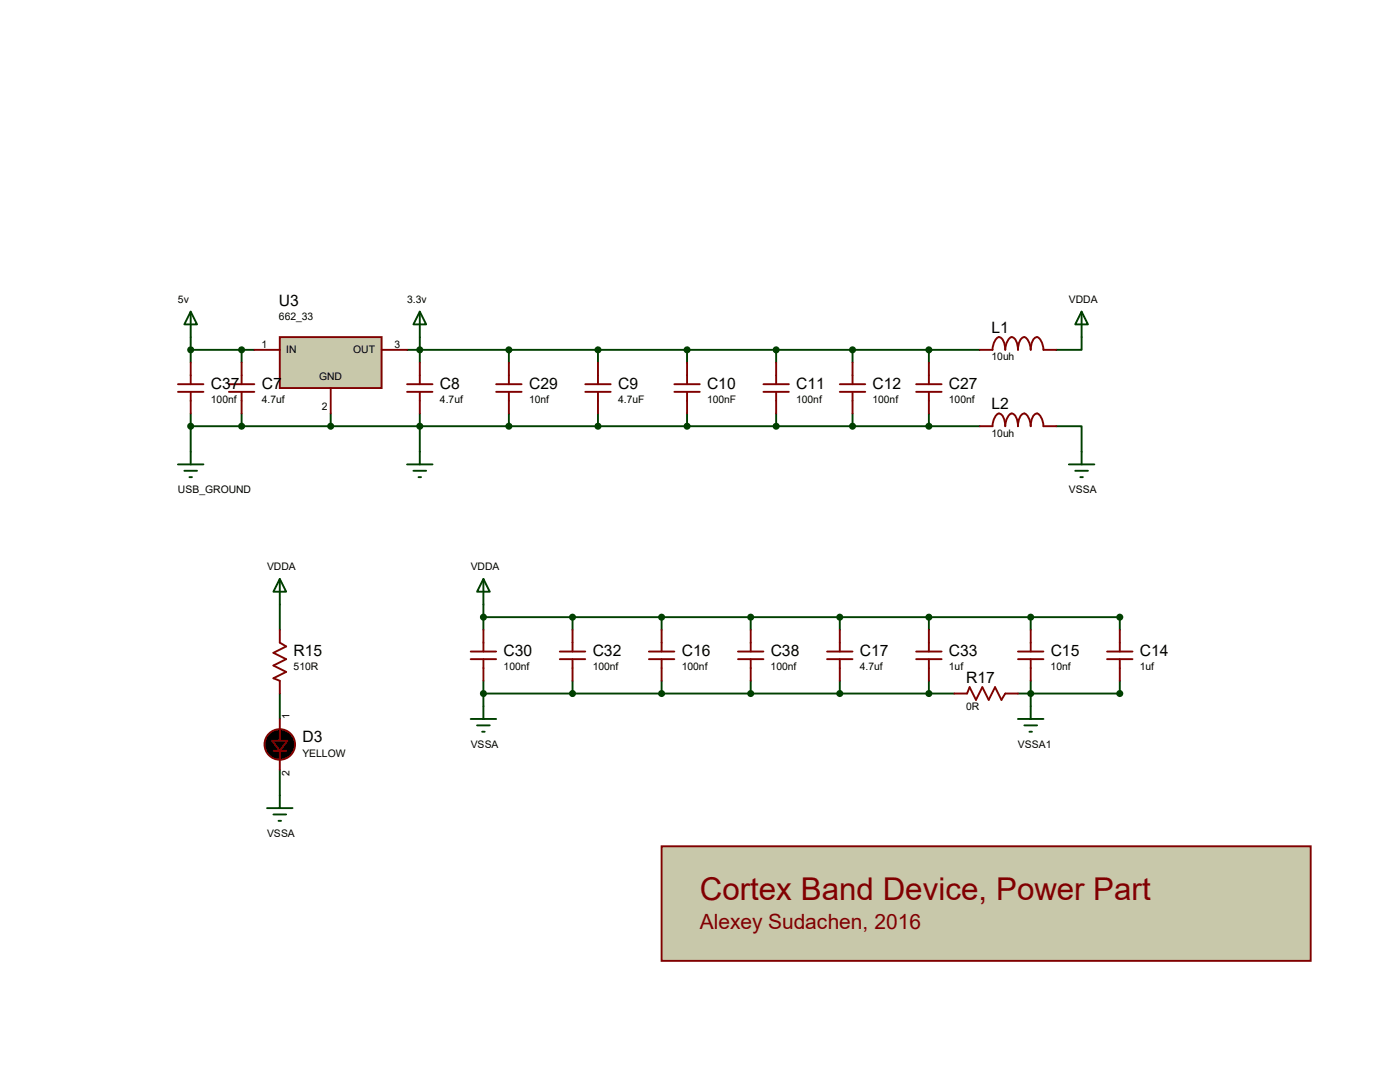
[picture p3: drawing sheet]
<svg xmlns="http://www.w3.org/2000/svg" width="279mm" height="216mm" viewBox="0 0 279 216" stroke-linecap="round" stroke-linejoin="round" font-family="sans-serif">
<g fill="none" stroke="#004000" stroke-width=".38">
<path d="M38.1 69.8h12.7M38.1 67.3v5M48.2 69.8v2.5M81.2 69.8h114.3M83.8 62.2l1.2 2.5h-2.5zM83.8 62.2v10.1M101.6 69.8v2.5M119.3 69.8v2.5M137.1 69.8v2.5M154.9 69.8v2.5M170.1 69.8v2.5M185.4 69.8v2.5"/>
<path d="M215.9 67.3v2.5h-5.1M38.1 85h157.4M38.1 82.5v7.6M48.2 82.5v2.5M66 82.5v2.5M83.8 82.5v7.6M101.6 82.5v2.5M119.3 82.5v2.5M137.1 82.5v2.5M154.9 82.5v2.5M170.1 82.5v2.5M185.4 82.5v2.5"/>
<path d="M210.8 85h5.1v5.1M55.8 120.6v5.1M55.8 138.4v5.1M96.5 123.1h127v2.6M96.5 120.6v5.1M96.5 135.8v5.1M96.5 138.4h94M114.3 123.1v2.6M114.3 135.8v2.6M132 123.1v2.6M132 135.8v2.6M149.8 123.1v2.6"/>
<path d="M149.8 135.8v2.6M167.6 123.1v2.6M167.6 135.8v2.6M185.4 123.1v2.6M185.4 135.8v2.6M205.7 123.1v2.6M205.7 135.8v5.1M223.5 135.8v2.6h-20.3M55.8 153.6v5.1"/>
</g>
<path d="M55.8 67.3h20.4v10.1h-20.4z" fill="#c8c8aa" stroke="#800000" stroke-width=".38"/>
<g fill="none" stroke="#800000" stroke-width=".38">
<path d="M35.5 78.2h5.1M35.5 76.7h5.1M38.1 72.3v4.4M38.1 78.2v4.3M45.7 78.2h5.1M45.7 76.7h5.1M48.2 72.3v4.4M48.2 78.2v4.3M50.8 69.8h5M66 77.4v5.1M76.2 69.8h5M81.2 78.2h5.1"/>
<path d="M81.2 76.7h5.1M83.8 72.3v4.4M83.8 78.2v4.3M99 78.2h5.1M99 76.7h5.1M101.6 72.3v4.4M101.6 78.2v4.3M116.8 78.2h5.1M116.8 76.7h5.1M119.3 72.3v4.4M119.3 78.2v4.3M134.6 78.2h5.1"/>
<path d="M134.6 76.7h5.1M137.1 72.3v4.4M137.1 78.2v4.3M152.4 78.2h5M152.4 76.7h5M154.9 72.3v4.4M154.9 78.2v4.3M167.6 78.2h5.1M167.6 76.7h5.1M170.1 72.3v4.4M170.1 78.2v4.3M182.8 78.2h5.1"/>
<path d="M182.8 76.7h5.1M185.4 72.3v4.4M185.4 78.2v4.3M195.5 69.8h2.6a2.69 2.69 0 0 1 1.2-2.5 2.31 2.31 0 0 1 1.3 2.5 2.69 2.69 0 0 1 1.3-2.5 2.31 2.31 0 0 1 1.3 2.5 2.31 2.31 0 0 1 1.2-2.5 2.69 2.69 0 0 1 1.3 2.5 2.31 2.31 0 0 1 1.3-2.5 2.69 2.69 0 0 1 1.2 2.5h2.6M195.5 85h2.6a2.69 2.69 0 0 1 1.2-2.5 2.31 2.31 0 0 1 1.3 2.5 2.69 2.69 0 0 1 1.3-2.5 2.31 2.31 0 0 1 1.3 2.5 2.31 2.31 0 0 1 1.2-2.5 2.69 2.69 0 0 1 1.3 2.5 2.31 2.31 0 0 1 1.3-2.5 2.69 2.69 0 0 1 1.2 2.5h2.6M93.9 130h5.1M93.9 131.5h5.1M96.5 125.7v4.3M96.5 131.5v4.3M111.7 130h5.1M111.7 131.5h5.1M114.3 125.7v4.3"/>
<path d="M114.3 131.5v4.3M129.5 130h5.1M129.5 131.5h5.1M132 125.7v4.3M132 131.5v4.3M165.1 130h5M165.1 131.5h5M167.6 125.7v4.3M167.6 131.5v4.3M182.8 130h5.1M182.8 131.5h5.1M185.4 125.7v4.3"/>
<path d="M185.4 131.5v4.3M190.5 138.4h2.5l.5-1.3 1.3 2.6 1.2-2.6 1.3 2.6 1.3-2.6 1.3 2.6 .7-1.3h2.6M203.2 130h5M203.2 131.5h5M205.7 125.7v4.3M205.7 131.5v4.3M220.9 130h5.1M220.9 131.5h5.1M223.5 125.7v4.3M223.5 131.5v4.3"/>
</g>
<g fill="#004000" stroke="#004000" stroke-width=".38">
<circle cx="48.2" cy="69.8" r=".51"/>
<circle cx="48.2" cy="85" r=".51"/>
<circle cx="83.8" cy="69.8" r=".51"/>
<circle cx="66" cy="85" r=".51"/>
<circle cx="83.8" cy="85" r=".51"/>
<circle cx="137.1" cy="69.8" r=".51"/>
<circle cx="154.9" cy="69.8" r=".51"/>
<circle cx="170.1" cy="69.8" r=".51"/>
<circle cx="137.1" cy="85" r=".51"/>
<circle cx="154.9" cy="85" r=".51"/>
<circle cx="170.1" cy="85" r=".51"/>
<circle cx="119.3" cy="69.8" r=".51"/>
<circle cx="119.3" cy="85" r=".51"/>
<circle cx="185.4" cy="69.8" r=".51"/>
<circle cx="101.6" cy="85" r=".51"/>
<circle cx="101.6" cy="69.8" r=".51"/>
<circle cx="185.4" cy="85" r=".51"/>
<circle cx="223.5" cy="138.4" r=".51"/>
<circle cx="223.5" cy="123.1" r=".51"/>
<circle cx="205.7" cy="123.1" r=".51"/>
<circle cx="96.5" cy="123.1" r=".51"/>
<circle cx="96.5" cy="138.4" r=".51"/>
<circle cx="132" cy="138.4" r=".51"/>
<circle cx="167.6" cy="138.4" r=".51"/>
<circle cx="132" cy="123.1" r=".51"/>
<circle cx="167.6" cy="123.1" r=".51"/>
<circle cx="185.4" cy="138.4" r=".51"/>
<circle cx="185.4" cy="123.1" r=".51"/>
<circle cx="205.7" cy="138.4" r=".51"/>
<circle cx="114.3" cy="123.1" r=".51"/>
<circle cx="114.3" cy="138.4" r=".51"/>
<circle cx="38.1" cy="69.8" r=".51"/>
<circle cx="38.1" cy="85" r=".51"/>
</g>
<g fill="none" stroke="#004000" stroke-width=".38">
<path d="M38.1 62.2l1.2 2.5h-2.5zM38.1 62.2v5.1M215.9 62.2l1.2 2.5h-2.5zM215.9 62.2v5.1M35.5 92.7h5.1M36.8 93.9h2.5M37.8 95.2h.5M38.1 90.1v2.6M81.2 92.7h5.1M82.5 93.9h2.5M83.5 95.2h.5M83.8 90.1v2.6"/>
<path d="M213.3 92.7h5.1M214.6 93.9h2.5M215.6 95.2h.5M215.9 90.1v2.6M96.5 115.5l1.2 2.6h-2.5zM96.5 115.5v5.1M93.9 143.5h5.1M95.2 144.7h2.5M96.2 146h.5M96.5 140.9v2.6M203.2 143.5h5M204.4 144.7h2.6"/>
<path d="M205.4 146h.6M205.7 140.9v2.6"/>
</g>
<path d="M132 168.9h129.6v22.8h-129.6z" fill="#c8c8aa" stroke="#800000" stroke-width=".38"/>
<path d="M55.8 115.5l1.3 2.6h-2.5zM55.8 115.5v5.1M55.8 158.7v2.5M53.3 161.2h5.1M54.6 162.5h2.5M55.6 163.8h.5" fill="none" stroke="#004000" stroke-width=".38"/>
<path d="M55.8 125.7v2.5l1.3 .8-2.5 1.3 2.5 1.2-2.5 1.3 2.5 1.3-2.5 1.2 1.2 .5v2.6M147.3 131.5h5.1M147.3 130h5.1M149.8 125.7v4.3M149.8 131.5v4.3M54.6 149.8h2.5M55.8 143.5v4.3M55.8 149.8v3.8" fill="none" stroke="#800000" stroke-width=".38"/>
<g fill="#000" stroke="#800000" stroke-width=".38">
<path d="M54.3 147.8h3.1l-1.6 2z"/>
<circle cx="55.8" cy="148.5" r="3"/>
</g>
<g fill="#004000" stroke="#004000" stroke-width=".38">
<circle cx="149.8" cy="138.4" r=".51"/>
<circle cx="149.8" cy="123.1" r=".51"/>
</g>
<text font-size="6.3" fill="#800000" x="139.7" y="179.6">Cortex Band Device, Power Part</text>
<text font-size="4.2" fill="#800000" x="139.7" y="185.3">Alexey Sudachen, 2016</text>
<g font-size="3.1">
<text x="55.7" y="61">U3</text>
<text x="197.9" y="66.4">L1</text>
<text x="42.1" y="77.6">C37</text>
<text x="52.2" y="77.6">C7</text>
<text x="87.8" y="77.6">C8</text>
<text x="105.6" y="77.6">C29</text>
<text x="123.4" y="77.6">C9</text>
<text x="141.1" y="77.6">C10</text>
<text x="158.9" y="77.6">C11</text>
<text x="174.1" y="77.6">C12</text>
<text x="189.4" y="77.6">C27</text>
<text x="197.9" y="81.7">L2</text>
<text x="58.6" y="130.9">R15</text>
<text x="100.5" y="130.9">C30</text>
<text x="118.3" y="130.9">C32</text>
<text x="136.1" y="130.9">C16</text>
<text x="153.8" y="130.9">C38</text>
<text x="171.6" y="130.9">C17</text>
<text x="189.4" y="130.9">C33</text>
<text x="209.7" y="130.9">C15</text>
<text x="227.5" y="130.9">C14</text>
<text x="192.8" y="136.2">R17</text>
<text x="60.4" y="148.1">D3</text>
</g>
<g font-size="2.1">
<text x="35.5" y="60.4">5v</text>
<text x="55.7" y="63.9">662_33</text>
<text x="81.2" y="60.4">3.3v</text>
<text x="213.3" y="60.4">VDDA</text>
<text x="52.2" y="69.4">1</text>
<text x="57.1" y="70.5">IN</text>
<text x="70.5" y="70.5">OUT</text>
<text x="78.7" y="69.4">3</text>
<text x="197.9" y="71.9">10uh</text>
<text x="63.7" y="75.7">GND</text>
<text x="42.1" y="80.4">100nf</text>
<text x="52.2" y="80.4">4.7uf</text>
<text x="64.2" y="81.9">2</text>
<text x="87.8" y="80.4">4.7uf</text>
<text x="105.6" y="80.4">10nf</text>
<text x="123.4" y="80.4">4.7uF</text>
<text x="141.1" y="80.4">100nF</text>
<text x="158.9" y="80.4">100nf</text>
<text x="174.1" y="80.4">100nf</text>
<text x="189.4" y="80.4">100nf</text>
<text x="197.9" y="87.2">10uh</text>
<text x="35.5" y="98.5">USB_GROUND</text>
<text x="213.3" y="98.5">VSSA</text>
<text x="53.3" y="113.7">VDDA</text>
<text x="93.9" y="113.7">VDDA</text>
<text x="58.6" y="133.7">510R</text>
<text x="100.5" y="133.7">100nf</text>
<text x="118.3" y="133.7">100nf</text>
<text x="136.1" y="133.7">100nf</text>
<text x="153.8" y="133.7">100nf</text>
<text x="171.6" y="133.7">4.7uf</text>
<text x="189.4" y="133.7">1uf</text>
<text x="209.7" y="133.7">10nf</text>
<text x="227.5" y="133.7">1uf</text>
<text x="57.7" y="143.5" transform="rotate(-90 57.7 143.5)">1</text>
<text x="192.8" y="141.7">0R</text>
<text x="93.9" y="149.3">VSSA</text>
<text x="203.2" y="149.3">VSSA1</text>
<text x="57.7" y="154.8" transform="rotate(-90 57.7 154.8)">2</text>
<text x="60.4" y="151">YELLOW</text>
<text x="53.3" y="167">VSSA</text>
</g>
</svg>
